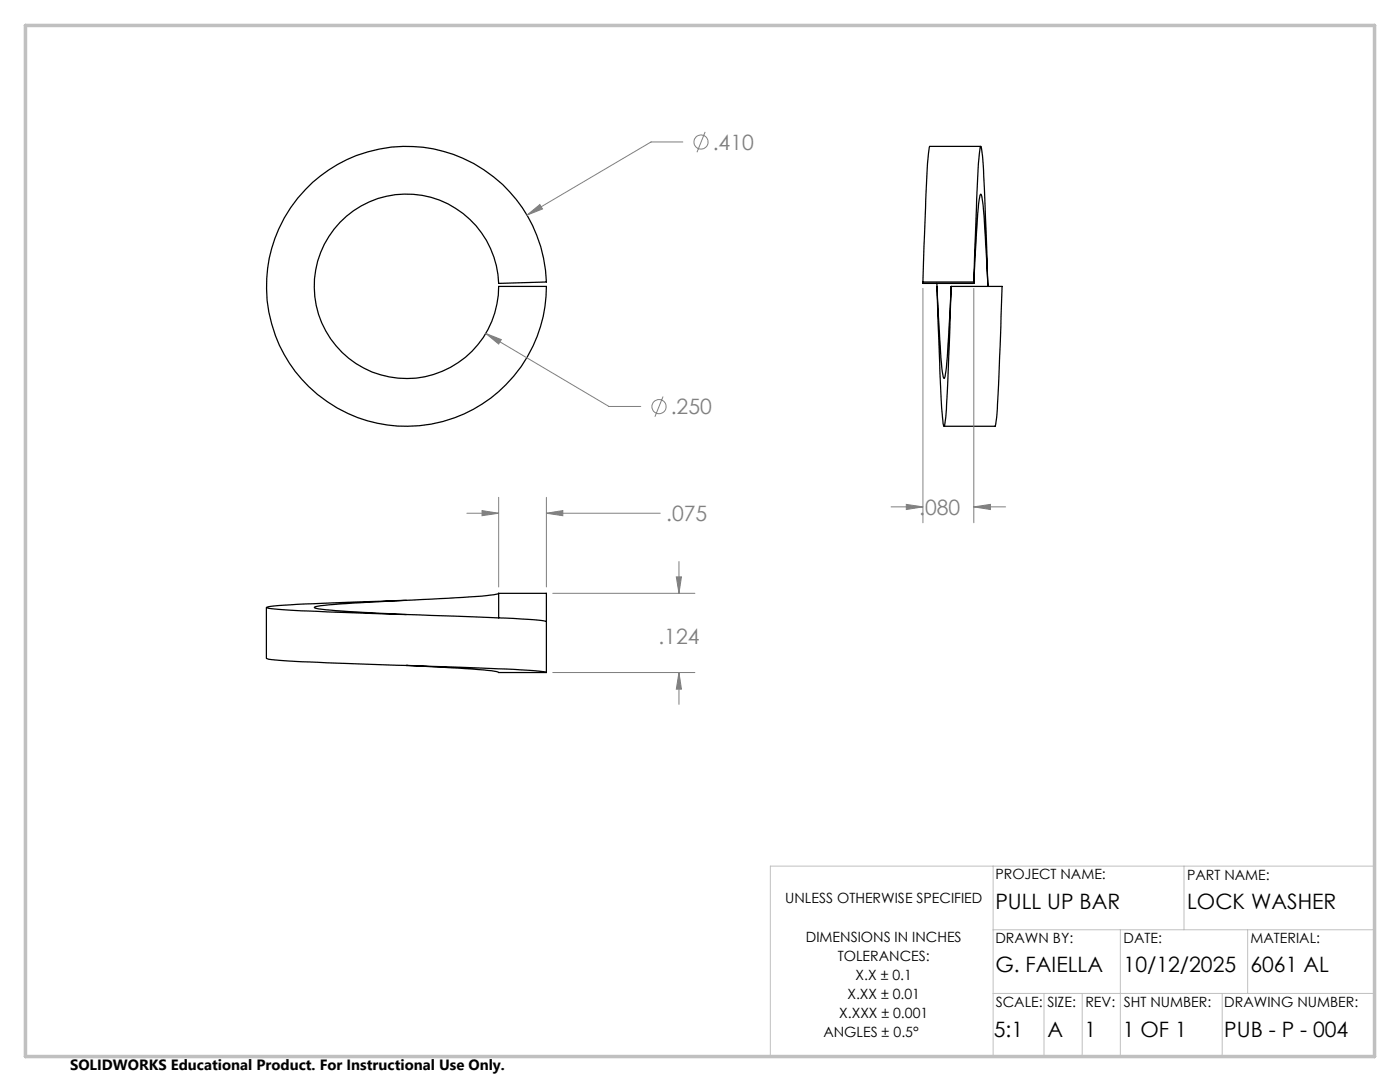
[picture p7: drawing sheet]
<svg xmlns="http://www.w3.org/2000/svg" width="279mm" height="216mm" viewBox="0 0 279 216" stroke-linecap="round" stroke-linejoin="round" font-family="sans-serif">
<g fill="none" stroke="#000" stroke-width=".25">
<path d="M62.4 36.4a27.9 27.9 0 0 1 29.7-5 27.9 27.9 0 0 1 16.9 24.9l-9.5 .3a18.4 18.4 0 0 0-27.5-15.4 18.4 18.4 0 0 0-.9 31.4 18.4 18.4 0 0 0 28.3-13.7l.1-1.7h9.5a27.9 27.9 0 0 1-39.3 25.5 27.9 27.9 0 0 1-7.3-46.3zM195.7 29.2h-10.1l-.1 .2a297.1 297.1 0 0 0-1.2 22.1l-.1 4.8M184.2 56.3h10.1M184.2 56.3v.3h10.1M187 56.6l.6 12.4a22.7 22.7 0 0 0 .8 6.5 18.2 18.2 0 0 0 .7-5.4l.7-12.9M187 57.2v.4a397.4 397.4 0 0 0 1.3 27.2l.1 .3a41.1 41.1 0 0 0 .7-8.3l.7-19.6M189.8 57.2h10.2l-.1 1.9a412.7 412.7 0 0 1-1.2 25.5l-.1 .5h-10.2M194.3 56.3a373.6 373.6 0 0 1 1.3-26.9l.2-.2a46.8 46.8 0 0 1 .7 8.6l.7 19.4-.7-11.5a28.6 28.6 0 0 0-.7-7l-.1 .1a48.8 48.8 0 0 0-.9 9.2l-.5 8.6M194.3 56.3v.3M81.1 119.8l-3 .1a456 456 0 0 0-24.4 1.1l-.5 .2a50.7 50.7 0 0 0 10.2 .8l20.3 .7a490.7 490.7 0 0 1 24.7 1.2l.6 .1M99.5 118.4a27.4 27.4 0 0 1-7.1 .8l-6.4 .4a371.1 371.1 0 0 0-22.6 1.4l-.7 .2a19.1 19.1 0 0 0 5.6 .7l12.8 .7M99.5 118.4h9.5v15.8"/>
<path d="M99.5 118.4v4.9M53.2 121.2v10.2a50.7 50.7 0 0 0 10.2 .8l20.3 .7a490.7 490.7 0 0 1 24.7 1.1l.6 .2M81.1 132.8h.1M81.1 132.8l13.1 .7 3.9 .3 1.4 .4h9.5"/>
</g>
<g fill="none" stroke="#808080" stroke-width=".2">
<path d="M136.3 28.3h-6.4l-24.7 14.6M140.7 26.3l-1.6 4.1M105.2 42.9l2.5-2.1 .6 .9zM184.2 57.5v46.8M194.3 57.5v46.8M96.9 66.5l3.1 1.3-.5 .9zM96.9 66.5l24.6 14.6h6.4M132.3 79.1l-1.6 4M99.5 99.2v17.9M109 99.2v17.9M93.2 102.4h6.3M96.2 101.9l3.3 .5-3.3 .5z"/>
<path d="M109 102.4l3.3-.5v1zM109 102.4h22.8M110.3 118.4h28.4M135 115.1h1l-.5 3.3zM135.5 112v6.4M177.8 101.1h6.4M180.9 100.6l3.3 .5-3.3 .6zM194.3 101.1l3.4-.5v1.1zM194.3 101.1h6.4M110.3 134.2h28.4M135.5 134.2l.5 3.3h-1zM135.5 134.2v6.3"/>
<circle cx="139.9" cy="28.3" r="1.41"/>
<circle cx="131.5" cy="81.2" r="1.41"/>
</g>
<path d="M198.2 172.8v38.1M236.3 172.8v12.7M274.4 172.8h-120.7v38.1M198.2 185.5h76.2M198.2 198.2h76.2M208.4 198.2v12.7M216 198.2v12.7M223.6 185.5v25.4M243.9 198.2v12.7M249 185.5v12.7" fill="none" stroke="#c0c0c0" stroke-width=".2"/>
<path d="M5.1 5.1h269.2v205.7h-269.2z" fill="none" stroke="#c0c0c0" stroke-width=".7"/>
<path d="M96.9 66.5l2.6 2.2 .5-.9zM105.2 42.9l3.1-1.2-.6-.9zM194.3 101.1l3.4-.5v1.1zM180.9 100.6l3.3 .5-3.3 .6zM109 102.4l3.3-.5v1zM96.2 101.9l3.3 .5-3.3 .5zM135 115.1h1l-.5 3.3zM135.5 134.2l.5 3.3h-1z" fill="#808080"/>
<g font-size="4.2" fill="#808080">
<text x="142.2" y="29.9">.410</text>
<text x="133.9" y="82.7">.250</text>
<text x="133" y="104">.075</text>
<text x="183.4" y="102.7">.080</text>
<text x="131.4" y="128.5">.124</text>
</g>
<g font-size="4.2">
<text x="198.7" y="181.5">PULL UP BAR</text>
<text x="236.9" y="181.5">LOCK WASHER</text>
<text x="198.7" y="194">G. FAIELLA</text>
<text x="224.2" y="194">10/12/2025</text>
<text x="249.6" y="194">6061 AL</text>
<text x="198.3" y="207">5:1</text>
<text x="209.1" y="207">A</text>
<text x="216.4" y="207">1</text>
<text x="224.1" y="207">1 OF 1</text>
<text x="244.3" y="207">PUB - P - 004</text>
</g>
<text font-size="3" x="14" y="213.5">SOLIDWORKS Educational Product. For Instructional Use Only.</text>
<g font-size="2.8">
<text x="198.7" y="175.4">PROJECT NAME:</text>
<text x="236.9" y="175.6">PART NAME:</text>
<text x="156.7" y="180.2">UNLESS OTHERWISE SPECIFIED</text>
<text x="160.8" y="187.9">DIMENSIONS IN INCHES</text>
<text x="167.2" y="191.7">TOLERANCES:</text>
<text x="198.7" y="188.2">DRAWN BY:</text>
<text x="224.2" y="188.2">DATE:</text>
<text x="249.6" y="188.2">MATERIAL:</text>
<text x="170.8" y="195.5">X.X ± 0.1</text>
<text x="167.5" y="203.2">X.XXX ± 0.001</text>
<text x="169.1" y="199.3">X.XX ± 0.01</text>
<text x="198.7" y="200.9">SCALE:</text>
<text x="209" y="200.9">SIZE:</text>
<text x="216.6" y="200.9">REV:</text>
<text x="224.3" y="200.9">SHT NUMBER:</text>
<text x="244.3" y="200.9">DRAWING NUMBER:</text>
<text x="164.3" y="207">ANGLES ± 0.5°</text>
</g>
</svg>
